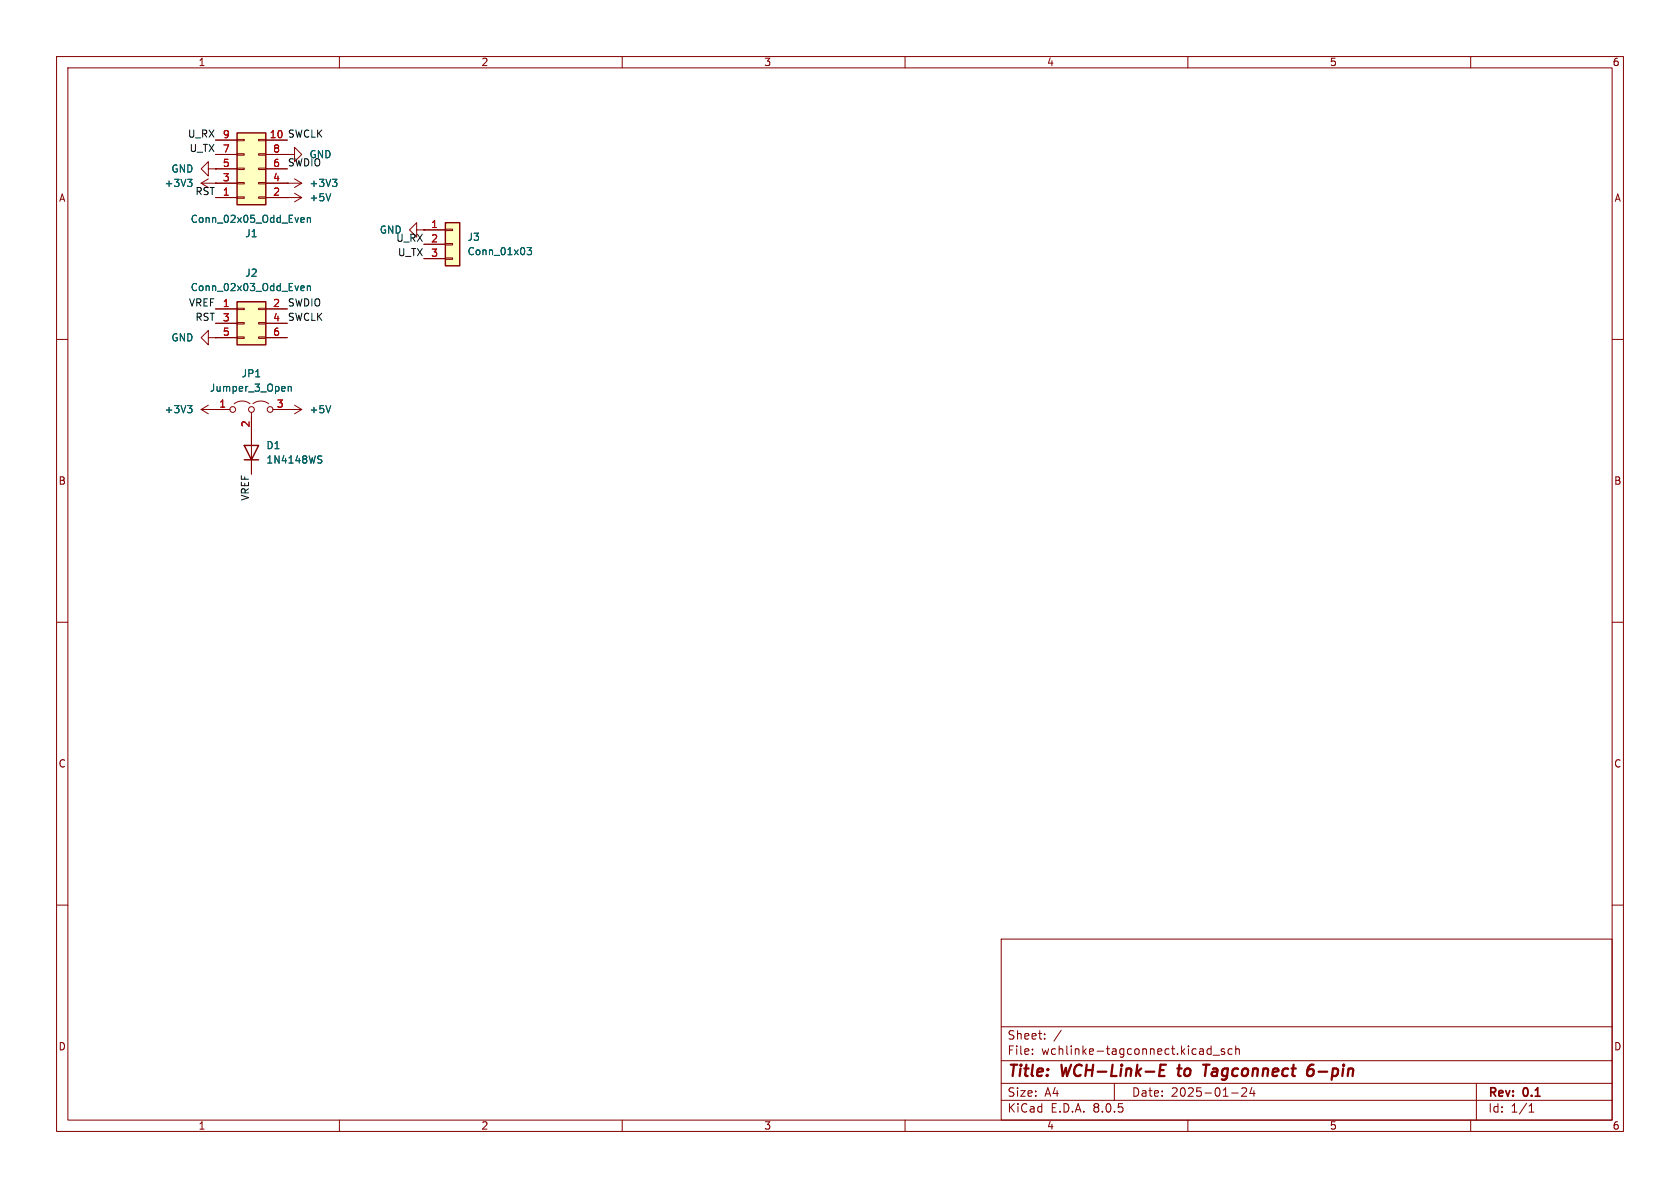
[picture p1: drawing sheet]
<svg xmlns="http://www.w3.org/2000/svg" width="297mm" height="210mm" viewBox="0 0 297 210" stroke-linecap="round" stroke-linejoin="round" font-family="sans-serif">
<g fill="none" stroke="#840000" stroke-width=".18">
<path d="M10 10h277v190h-277zM12 12h273v186h-273zM60 10v2M110 10v2M160 10v2M210 10v2M260 10v2M50.8 32.4h.1M50.8 32.4h2.5M52.1 31.6l1.2 .8M53.3 32.4l-1.2 .7M10 60h2"/>
<path d="M73.7 40.6v1.3l-1.3-1.3 1.3-1.2v1.2h1.2M74.9 40.6h.1M285 60h2M44.4 76.2v7.6M10 110h2M285 110h2M10 160h2M285 160h2M177 166h108v32h-108zM60 198v2M110 198v2M160 198v2"/>
<path d="M177 194.5h108M177 191.5h108M177 187.5h108M177 181.5h108M182.5 186.3v.1M182.5 185.5v.1M184.7 183.6v.1M184.7 182.8v.1M187.6 182.1l-1.3 2M197 191.5v3M210 198v2M213.5 186.3l.2 .1 .4-.1"/>
<path d="M214.1 184.9v1.5M214.1 185.5l-.4-.1-.2 .1M214.5 186.5h1.1M216.5 185.5l-.4-.1-.2 .2 .1 .2 .5 .2v.3h-.6M217.7 193.2h1.2M217.8 185.5l-.4-.1-.3 .3v.4l.1 .2h.6M218.5 185.5l.2-.1 .3 .1 .1 .9M218.5 184.9v1.5M220.3 192.4v.5l-.8 .9h.9M221.3 192.2l-.3 1.1h.9M221.7 192.8v1M260 198v2"/>
<path d="M261 191.5v6.5M270.3 196.6h.9M270.3 195.5l.4-.4v1.5"/>
</g>
<path d="M205.1 189.2h.6M206.1 188.2h-.9l-.3 2h1M208.1 188.9h.8M208.5 188.2l-.2 1.7 .2 .3M212.7 188.2h1.1M213.3 188.2l-.3 2M231.2 189.2a.64 .64 0 0 1 1 0v.6a.66 .66 0 0 1-1 .3M232.2 188.2a.91 .91 0 0 0-1 .9" fill="none" stroke="#840000" stroke-width=".4"/>
<path d="M43.2 78.7h2.5l-1.3 2.6zM43.2 81.3h2.5" fill="none" stroke="#840000" stroke-width=".25"/>
<path d="M58.8 31.7h.8l-.5 .5M59.3 32.2l.3 .2v.3l-.3 .3M56.4 81.2l.4 .1 .1 .3-.2 .3h-.3M56.4 80.6h.5" fill="none" stroke="#006464" stroke-width=".18"/>
<path d="M78.7 39.4h2.6v7.6h-2.6z" fill="#ffffc2"/>
<g fill="none" stroke="#840000" stroke-width=".18">
<path d="M35.6 32.4h2.5M35.6 32.4l1.2 .7M36.8 31.6l-1.2 .8M38.1 32.4h.1M74.9 40.6h3.8M74.9 43.2h3.8M74.9 45.7h3.8M78.7 45.6h1.3v.2h-1.3zM78.7 43.1h1.3v.2h-1.3zM78.7 40.5h1.3v.3h-1.3zM35.6 72.4h5M35.6 72.4l1.2 .8"/>
<path d="M36.8 71.6l-1.2 .8M38.1 72.4h.1M41.4 71.4a2.26 2.26 0 0 1 2.8 0M44.4 72.9v3.3M44.7 71.4a2.26 2.26 0 0 1 2.8 0M48.3 72.4h5M50.8 72.4h.1M52.1 71.6l1.2 .8M53.3 72.4l-1.2 .8"/>
<circle cx="41.1" cy="72.4" r=".51"/>
<circle cx="44.5" cy="72.4" r=".51"/>
<circle cx="47.8" cy="72.4" r=".51"/>
</g>
<path d="M78.7 39.4h2.6v7.6h-2.6z" fill="none" stroke="#840000" stroke-width=".25"/>
<path d="M33.2 31.7h.7l-.4 .5M33.7 32.2l.2 .2v.3l-.2 .3M93.2 43.8h.8l-.5 .4 .4 .2v.5l-.2 .1-.5-.1M33.2 71.7h.7l-.4 .5M33.7 72.2l.2 .2v.3l-.2 .3M51 68.3v.9M51 68.4l.1-.1 .3 .1 .1 .8M58.5 71.7l-.5 1.3" fill="none" stroke="#006464" stroke-width=".18"/>
<path d="M41.9 23.5h5.1v12.7h-5.1z" fill="#ffffc2"/>
<g fill="none" stroke="#840000" stroke-width=".18">
<path d="M36.8 29.8v1.3l-1.2-1.3 1.2-1.2v1.2h1.3M38.1 29.8h.1M38.1 34.9h3.8M38.1 24.8h3.8M38.1 32.4h3.8M38.1 29.8h3.8M38.1 27.3h3.8M41.9 24.6h1.3v.3h-1.3zM41.9 27.2h1.3v.2h-1.3zM41.9 29.7h1.3v.3h-1.3zM41.9 32.3h1.3v.2h-1.3zM41.9 34.8h1.3v.3h-1.3z"/>
<path d="M45.7 24.6h1.3v.3h-1.3zM45.7 27.2h1.3v.2h-1.3zM45.7 29.7h1.3v.3h-1.3zM45.7 32.3h1.3v.2h-1.3zM45.7 34.8h1.3v.3h-1.3zM47 34.9h6.3M47 24.8h3.8M47 32.4h3.8M47 29.8h3.8M47 27.3h3.8M50.8 34.9h.1M50.8 27.3h1.3v1.3l1.2-1.3-1.2-1.3v1.3"/>
<path d="M50.8 27.3h.1M52.1 34.2l1.2 .7M53.3 34.9l-1.2 .8M36.8 59.7v1.3l-1.2-1.3 1.2-1.3v1.3h1.3M38.1 59.7h.1"/>
</g>
<path d="M41.9 23.5h5.1v12.7h-5.1z" fill="none" stroke="#840000" stroke-width=".25"/>
<path d="M53.4 38.5h.3l.1 .3-.6 .1M53.7 39.3h-.3M54.3 38.6l.2-.1h.3l.1 .8M54.3 38.5v.8M58.5 34.2l-.5 1.3" fill="none" stroke="#006464" stroke-width=".18"/>
<path d="M41.9 53.3h5.1v7.7h-5.1z" fill="#ffffc2"/>
<g fill="none" stroke="#840000" stroke-width=".18">
<path d="M38.1 29.8h.1M38.1 32.4h.1M38.1 34.9h3.8M38.1 24.8h3.8M38.1 32.4h3.8M38.1 29.8h3.8M38.1 27.3h3.8M47 34.9h3.8M47 24.8h3.8M47 32.4h3.8M47 29.8h3.8M47 27.3h3.8"/>
<path d="M50.8 27.3h.1M50.8 34.9h.1M50.8 32.4h.1M38.1 59.7h.1M38.1 54.6h3.8M38.1 57.2h3.8M38.1 59.7h3.8M41.9 59.6h1.3v.2h-1.3zM41.9 57h1.3v.3h-1.3zM41.9 54.5h1.3v.2h-1.3zM45.7 59.6h1.3v.2h-1.3zM45.7 57h1.3v.3h-1.3z"/>
<path d="M45.7 54.5h1.3v.2h-1.3zM47 54.6h3.8M47 57.2h3.8M47 59.7h3.8M74.9 40.6h.1M74.9 40.6h3.8M74.9 43.2h3.8M74.9 45.7h3.8M38.1 72.4h.1M38.1 72.4h2.5M44.4 73.7v5M48.3 72.4h2.5"/>
<path d="M50.8 72.4h.1M44.4 81.3v2.5"/>
</g>
<path d="M41.9 53.3h5.1v7.7h-5.1z" fill="none" stroke="#840000" stroke-width=".25"/>
<g fill="none" stroke="#006464" stroke-width=".18">
<path d="M33.2 31.7h.7l-.4 .5M33.7 32.2l.2 .2v.3l-.2 .3M53.4 38.5h.3l.1 .3-.6 .1M53.7 39.3h-.3M54.3 38.5v.8M54.3 38.6l.2-.1h.3l.1 .8M58.5 34.2l-.5 1.3M58.8 31.7h.8l-.5 .5M59.3 32.2l.3 .2v.3l-.3 .3M53.4 50.5l.3 .1 .1 .2-.6 .2M53.7 51.3l-.3 .1M54.3 50.7l.2-.2 .3 .1 .1 .8"/>
<path d="M54.3 50.5v.9M93.2 43.8h.8l-.5 .4 .4 .2v.5l-.2 .1-.5-.1M33.2 71.7h.7l-.4 .5M33.7 72.2l.2 .2v.3l-.2 .3M51 68.3v.9M51 68.4l.1-.1 .3 .1 .1 .8M58.5 71.7l-.5 1.3M56.4 81.2l.4 .1 .1 .3-.2 .3h-.3M56.4 80.6h.5"/>
</g>
<g font-size="2.8" fill="#840000">
<text x="178" y="190.9">Title:</text>
<text x="187.7" y="190.9">WCH-Link-E</text>
<text x="209.1" y="190.9">to</text>
<text x="214.4" y="190.9">Tagconnect</text>
<text x="233.6" y="190.9">6-pin</text>
</g>
<g font-size="2.1" fill="#840000">
<text x="178" y="184">Sheet:</text>
<text x="178" y="186.7">File:</text>
<text x="184.1" y="186.7">wchlinke-tagconnect.kicad_sch</text>
<text x="178" y="196.9">KiCad</text>
<text x="178" y="194.1">Size:</text>
<text x="184.7" y="194.1">A4</text>
<text x="185.7" y="196.9">E.D.A.</text>
<text x="193.3" y="196.9">8.0.5</text>
<text x="200" y="194.1">Date:</text>
<text x="207" y="194.1">2025-01-24</text>
<text x="263" y="194.3">Rev:</text>
<text x="263" y="196.9">Id:</text>
<text x="267.1" y="196.9">1/1</text>
<text x="269.4" y="194.3">0.1</text>
</g>
<g font-size="1.8" fill="#840000">
<text x="35" y="11.9">1</text>
<text x="85" y="11.9">2</text>
<text x="135" y="11.9">3</text>
<text x="185" y="11.9">4</text>
<text x="235" y="11.9">5</text>
<text x="285" y="11.9">6</text>
<text x="10.3" y="35.9">A</text>
<text x="285.3" y="35.9">A</text>
<text x="10.3" y="85.9">B</text>
<text x="285.3" y="85.9">B</text>
<text x="10.3" y="135.9">C</text>
<text x="285.3" y="135.9">C</text>
<text x="10.3" y="185.9">D</text>
<text x="285.3" y="185.9">D</text>
<text x="35" y="199.9">1</text>
<text x="85" y="199.9">2</text>
<text x="135" y="199.9">3</text>
<text x="185" y="199.9">4</text>
<text x="235" y="199.9">5</text>
<text x="285" y="199.9">6</text>
</g>
<g font-size="1.8" fill="#0f0f0f">
<text x="33.1" y="24.4">U_RX</text>
<text x="33.4" y="27">U_TX</text>
<text x="50.8" y="29.5">SWDIO</text>
<text x="50.8" y="24.4">SWCLK</text>
<text x="34.4" y="34.6">RST</text>
<text x="69.9" y="42.8">U_RX</text>
<text x="70.3" y="45.4">U_TX</text>
<text x="33.3" y="54.3">VREF</text>
<text x="34.4" y="56.8">RST</text>
<text x="50.8" y="54.3">SWDIO</text>
<text x="50.8" y="56.8">SWCLK</text>
<text x="44.1" y="88.6" transform="rotate(-90 44.1 88.6)">VREF</text>
</g>
<g font-size="1.8" fill="#a90000">
<text x="39.3" y="29.6">5</text>
<text x="39.3" y="27.1">7</text>
<text x="39.3" y="24.5">9</text>
<text x="47.6" y="24.5">10</text>
<text x="48.2" y="29.6">6</text>
<text x="48.2" y="27.1">8</text>
<text x="39.3" y="34.7">1</text>
<text x="39.3" y="32.1">3</text>
<text x="48.2" y="34.7">2</text>
<text x="48.2" y="32.1">4</text>
<text x="76.1" y="40.4">1</text>
<text x="76.1" y="42.9">2</text>
<text x="76.1" y="45.5">3</text>
<text x="39.3" y="54.4">1</text>
<text x="39.3" y="56.9">3</text>
<text x="39.3" y="59.4">5</text>
<text x="48.2" y="54.4">2</text>
<text x="48.2" y="56.9">4</text>
<text x="48.2" y="59.4">6</text>
<text x="38.7" y="72.1">1</text>
<text x="44.2" y="75.6" transform="rotate(-90 44.2 75.6)">2</text>
<text x="48.8" y="72.1">3</text>
</g>
<g font-size="1.8" fill="#006464">
<text x="54.6" y="28.2">GND</text>
<text x="29" y="33.2">+3V3</text>
<text x="30.2" y="30.7">GND</text>
<text x="54.6" y="35.8">+5V</text>
<text x="54.6" y="33.2">+3V3</text>
<text x="33.6" y="39.6">Conn_02x05_Odd_Even</text>
<text x="67" y="41.5">GND</text>
<text x="43.3" y="42.1">J1</text>
<text x="82.6" y="42.8">J3</text>
<text x="82.6" y="45.3">Conn_01x03</text>
<text x="33.6" y="51.7">Conn_02x03_Odd_Even</text>
<text x="43.3" y="49.1">J2</text>
<text x="30.2" y="60.6">GND</text>
<text x="37" y="69.4">Jumper_3_Open</text>
<text x="42.6" y="66.9">JP1</text>
<text x="29" y="73.3">+3V3</text>
<text x="54.6" y="73.3">+5V</text>
<text x="47" y="79.6">D1</text>
<text x="47" y="82.1">1N4148WS</text>
</g>
</svg>
